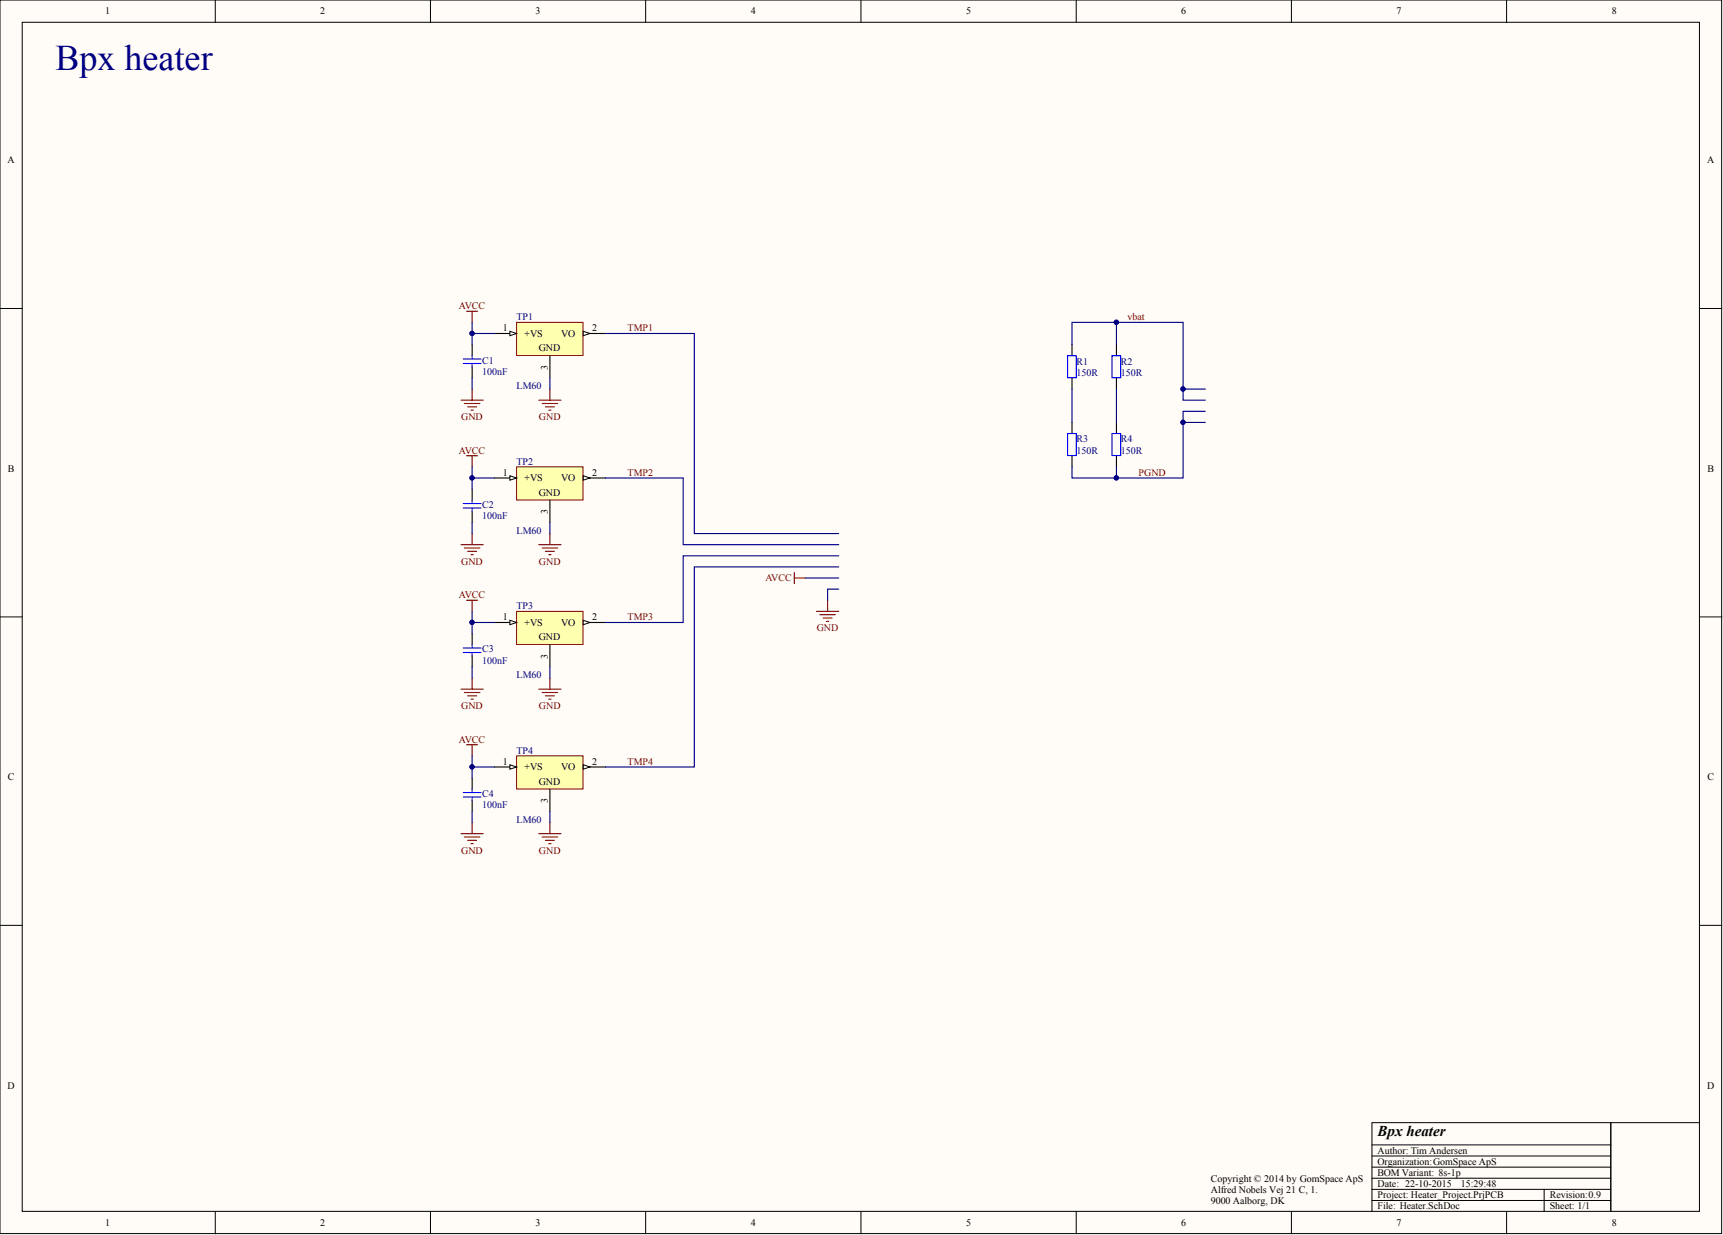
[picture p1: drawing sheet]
<svg xmlns="http://www.w3.org/2000/svg" width="393mm" height="282mm" viewBox="0 0 393 282" stroke-linecap="round" stroke-linejoin="round" font-family="sans-serif">
<g fill="#fffcf8" stroke="#000" stroke-width=".23">
<path d="M0 0h393v281.5h-393z"/>
<path d="M5.1 5.1h382.9v271.4h-382.9z"/>
</g>
<g fill="none" stroke="#000" stroke-width=".23">
<path d="M49.1 0v5.1M98.3 0v5.1M147.4 0v5.1M196.5 0v5.1M245.7 0v5.1M294.8 0v5.1M343.9 0v5.1M0 70.4h5.1M388 70.4h5.1M0 140.8h5.1M388 140.8h5.1M0 211.2h5.1"/>
<path d="M388 211.2h5.1M388 256.2h-20.3v20.3v-20.3h-54.5v20.3M49.1 276.5v5.1M98.3 276.5v5.1M147.4 276.5v5.1M196.5 276.5v5.1M245.7 276.5v5.1M294.8 276.5v5.1M313.2 266.4h54.5M313.2 274h54.5M313.2 271.5h54.5M313.2 263.8h54.5"/>
<path d="M313.2 268.9h54.5M313.2 261.3h54.5M343.9 276.5v5.1M352.5 271.5v5"/>
</g>
<path d="M244.7 78.7v2.5M244.7 86.3v2.5" fill="none" stroke="#000" stroke-width=".25"/>
<path d="M243.7 81.2h2v5h-2z" fill="none" stroke="#00f" stroke-width=".25"/>
<path d="M117.9 73.6h15.2v7.5h-15.2z" fill="#ffffb0" stroke="#800000" stroke-width=".23"/>
<path d="M133.1 76.1h5.1" fill="none" stroke="#000" stroke-width=".25"/>
<path d="M133.1 75.6l1.6 .5-1.6 .5z" fill="#fffcf8"/>
<path d="M133.1 75.6l1.6 .5-1.6 .5z" fill="none" stroke="#000" stroke-width=".23"/>
<path d="M112.9 76.1h5" fill="none" stroke="#000" stroke-width=".25"/>
<path d="M116.4 75.6l1.5 .5-1.5 .5z" fill="#fffcf8"/>
<path d="M116.4 75.6l1.5 .5-1.5 .5z" fill="none" stroke="#000" stroke-width=".23"/>
<path d="M107.8 78.7v2.5M107.8 83.7v2.6M125.5 81.2v5.1" fill="none" stroke="#000" stroke-width=".25"/>
<path d="M106.5 71h2.6M107.8 71v2.6M105.2 91.3h5.1M106 92.1h3.6M106.8 92.9h2M107.5 93.6h.5M107.8 88.8v2.5M123 91.3h5.1M123.8 92.1h3.5M124.5 92.9h2.1M125.3 93.6h.5M125.5 88.8v2.5" fill="none" stroke="#800000" stroke-width=".25"/>
<path d="M105.8 83h4M105.8 81.9h4M107.8 81.2v.7M107.8 83v.7" fill="none" stroke="#00f" stroke-width=".25"/>
<path d="M107.8 73.6v5.1M107.8 76.1h5.1M107.8 86.3v2.5M125.5 86.3v2.5" fill="none" stroke="#000080" stroke-width=".25"/>
<circle cx="107.8" cy="76.1" r=".48" fill="#000080" stroke="#000080" stroke-width=".23"/>
<path d="M117.9 106.6h15.2v7.5h-15.2z" fill="#ffffb0" stroke="#800000" stroke-width=".23"/>
<path d="M133.1 109.1h5.1" fill="none" stroke="#000" stroke-width=".25"/>
<path d="M133.1 108.6l1.6 .5-1.6 .5z" fill="#fffcf8"/>
<path d="M133.1 108.6l1.6 .5-1.6 .5z" fill="none" stroke="#000" stroke-width=".23"/>
<path d="M112.9 109.1h5" fill="none" stroke="#000" stroke-width=".25"/>
<path d="M116.4 108.6l1.5 .5-1.5 .5z" fill="#fffcf8"/>
<path d="M116.4 108.6l1.5 .5-1.5 .5z" fill="none" stroke="#000" stroke-width=".23"/>
<path d="M107.8 111.6v2.6M107.8 116.7v2.5M125.5 114.2v5" fill="none" stroke="#000" stroke-width=".25"/>
<path d="M106.5 104h2.6M107.8 104v2.6M105.2 124.3h5.1M106 125.1h3.6M106.8 125.8h2M107.5 126.6h.5M107.8 121.8v2.5M123 124.3h5.1M123.8 125.1h3.5M124.5 125.8h2.1M125.3 126.6h.5M125.5 121.8v2.5" fill="none" stroke="#800000" stroke-width=".25"/>
<path d="M105.8 115.9h4M105.8 114.9h4M107.8 114.2v.7M107.8 115.9v.8" fill="none" stroke="#00f" stroke-width=".25"/>
<path d="M107.8 106.6v5M107.8 119.2v2.6M107.8 109.1h5.1M125.5 119.2v2.6" fill="none" stroke="#000080" stroke-width=".25"/>
<circle cx="107.8" cy="109.1" r=".48" fill="#000080" stroke="#000080" stroke-width=".23"/>
<path d="M117.9 139.5h15.2v7.6h-15.2z" fill="#ffffb0" stroke="#800000" stroke-width=".23"/>
<path d="M133.1 142.1h5.1" fill="none" stroke="#000" stroke-width=".25"/>
<path d="M133.1 141.6l1.6 .5-1.6 .5z" fill="#fffcf8"/>
<path d="M133.1 141.6l1.6 .5-1.6 .5z" fill="none" stroke="#000" stroke-width=".23"/>
<path d="M112.9 142.1h5" fill="none" stroke="#000" stroke-width=".25"/>
<path d="M116.4 141.6l1.5 .5-1.5 .5z" fill="#fffcf8"/>
<path d="M116.4 141.6l1.5 .5-1.5 .5z" fill="none" stroke="#000" stroke-width=".23"/>
<path d="M107.8 144.6v2.5M107.8 149.7v2.5M125.5 147.1v5.1" fill="none" stroke="#000" stroke-width=".25"/>
<path d="M106.5 137h2.6M107.8 137v2.5M105.2 157.3h5.1M106 158.1h3.6M106.8 158.8h2M107.5 159.6h.5M107.8 154.8v2.5M123 157.3h5.1M123.8 158.1h3.5M124.5 158.8h2.1M125.3 159.6h.5M125.5 154.8v2.5" fill="none" stroke="#800000" stroke-width=".25"/>
<path d="M105.8 148.9h4M105.8 147.9h4M107.8 147.1v.8M107.8 148.9v.8" fill="none" stroke="#00f" stroke-width=".25"/>
<path d="M107.8 139.5v5.1M107.8 152.2v2.6M107.8 142.1h5.1M125.5 152.2v2.6" fill="none" stroke="#000080" stroke-width=".25"/>
<circle cx="107.8" cy="142" r=".48" fill="#000080" stroke="#000080" stroke-width=".23"/>
<path d="M117.9 172.5h15.2v7.6h-15.2z" fill="#ffffb0" stroke="#800000" stroke-width=".23"/>
<path d="M133.1 175.1h5.1" fill="none" stroke="#000" stroke-width=".25"/>
<path d="M133.1 174.5l1.6 .6-1.6 .5z" fill="#fffcf8"/>
<path d="M133.1 174.5l1.6 .6-1.6 .5z" fill="none" stroke="#000" stroke-width=".23"/>
<path d="M112.9 175.1h5" fill="none" stroke="#000" stroke-width=".25"/>
<path d="M116.4 174.5l1.5 .6-1.5 .5z" fill="#fffcf8"/>
<path d="M116.4 174.5l1.5 .6-1.5 .5z" fill="none" stroke="#000" stroke-width=".23"/>
<path d="M254.9 78.7v2.5M244.7 96.4v2.5M254.9 86.3v2.5M254.9 96.4v2.5M244.7 104v2.6M254.9 104v2.6M107.8 177.6v2.5M107.8 182.7v2.5M125.5 180.1v5.1" fill="none" stroke="#000" stroke-width=".25"/>
<g fill="none" stroke="#800000" stroke-width=".25">
<path d="M181.3 130.7v2.5M181.3 131.9h2.6M186.4 139.5h5.1M188.9 137v2.5M187.2 140.3h3.5M187.9 141.1h2.1M188.7 141.8h.5M106.5 170h2.6M107.8 170v2.5M105.2 190.3h5.1M106 191h3.6M106.8 191.8h2"/>
<path d="M107.5 192.6h.5M107.8 187.7v2.6M123 190.3h5.1M123.8 191h3.5M124.5 191.8h2.1M125.3 192.6h.5M125.5 187.7v2.6"/>
</g>
<path d="M243.7 98.9h2v5.1h-2zM253.9 81.2h1.9v5h-1.9zM253.9 98.9h1.9v5.1h-1.9zM105.8 181.9h4M105.8 180.9h4M107.8 180.1v.8M107.8 181.9v.8" fill="none" stroke="#00f" stroke-width=".25"/>
<g fill="none" stroke="#000080" stroke-width=".25">
<path d="M138.2 76.1h20.3v45.7h33M244.7 78.7v-5.1h10.2v5.1M254.9 73.6h15.2v15.2h5.1M244.7 88.8v7.6M254.9 88.8v7.6M270.1 88.8v2.5h5.1M275.2 96.4h-5.1v12.7h-15.2M275.2 93.9h-5.1v2.5M138.2 109.1h17.8v15.2h35.5M244.7 106.6v2.5h10.2v-2.5M183.9 131.9h7.6M191.5 126.9h-35.5v15.2h-17.8"/>
<path d="M191.5 129.4h-33v45.7h-20.3M191.5 134.5h-2.6v2.5M107.8 172.5v5.1M107.8 175.1h5.1M107.8 185.2v2.5M125.5 185.2v2.5"/>
</g>
<g fill="#000080" stroke="#000080" stroke-width=".23">
<circle cx="107.8" cy="175" r=".48"/>
<circle cx="254.9" cy="73.6" r=".48"/>
<circle cx="254.9" cy="109.1" r=".48"/>
<circle cx="270.1" cy="88.8" r=".48"/>
<circle cx="270.1" cy="96.4" r=".48"/>
</g>
<text font-size="8.2" fill="#000080" x="12.7" y="16">Bpx heater</text>
<text font-size="3.4" x="314.5" y="259.3">Bpx heater</text>
<g font-size="2.3">
<text x="24" y="3.3">1</text>
<text x="73.1" y="3.3">2</text>
<text x="122.3" y="3.3">3</text>
<text x="171.4" y="3.3">4</text>
<text x="220.6" y="3.3">5</text>
<text x="269.7" y="3.3">6</text>
<text x="318.8" y="3.3">7</text>
<text x="367.9" y="3.3">8</text>
<text x="1.7" y="37.3">A</text>
<text x="389.7" y="37.3">A</text>
<text x="114.8" y="75.6">1</text>
<text x="119.7" y="76.9">+VS</text>
<text x="128.1" y="76.9">VO</text>
<text x="135.2" y="75.6">2</text>
<text x="123" y="80.2">GND</text>
<text x="125" y="84.4" transform="rotate(-90 125 84.4)">3</text>
<text x="1.8" y="107.7">B</text>
<text x="389.8" y="107.7">B</text>
<text x="114.8" y="108.6">1</text>
<text x="119.7" y="109.9">+VS</text>
<text x="123" y="113.2">GND</text>
<text x="128.1" y="109.9">VO</text>
<text x="135.2" y="108.6">2</text>
<text x="125" y="117.3" transform="rotate(-90 125 117.3)">3</text>
<text x="114.8" y="141.6">1</text>
<text x="119.7" y="142.8">+VS</text>
<text x="128.1" y="142.8">VO</text>
<text x="135.2" y="141.6">2</text>
<text x="123" y="146.1">GND</text>
<text x="125" y="150.3" transform="rotate(-90 125 150.3)">3</text>
<text x="1.8" y="178.1">C</text>
<text x="114.8" y="174.5">1</text>
<text x="119.7" y="175.8">+VS</text>
<text x="123" y="179.1">GND</text>
<text x="128.1" y="175.8">VO</text>
<text x="135.2" y="174.5">2</text>
<text x="389.8" y="178.1">C</text>
<text x="125" y="183.3" transform="rotate(-90 125 183.3)">3</text>
<text x="1.7" y="248.5">D</text>
<text x="389.7" y="248.5">D</text>
<text x="314.5" y="263.3">Author: Tim Andersen</text>
<text x="276.4" y="269.7">Copyright © 2014 by GomSpace ApS</text>
<text x="314.5" y="265.9">Organization:GomSpace ApS</text>
<text x="314.5" y="268.4">BOM Variant: 8s-1p</text>
<text x="276.4" y="272.2">Alfred Nobels Vej 21 C, 1.</text>
<text x="276.4" y="274.7">9000 Aalborg, DK</text>
<text x="314.5" y="270.9">Date: 22-10-2015</text>
<text x="314.5" y="273.5">Project: Heater_Project.PrjPCB</text>
<text x="333.5" y="270.9">15:29:48</text>
<text x="353.8" y="273.5">Revision:0.9</text>
<text x="24" y="279.8">1</text>
<text x="73.1" y="279.8">2</text>
<text x="122.3" y="279.8">3</text>
<text x="171.4" y="279.8">4</text>
<text x="220.6" y="279.8">5</text>
<text x="269.7" y="279.8">6</text>
<text x="314.5" y="276">File: Heater.SchDoc</text>
<text x="318.8" y="279.8">7</text>
<text x="353.8" y="276">Sheet: 1/1</text>
<text x="367.9" y="279.8">8</text>
</g>
<g font-size="2.3" fill="#800000">
<text x="104.7" y="70.5">AVCC</text>
<text x="143.3" y="75.6">TMP1</text>
<text x="257.4" y="73.1">vbat</text>
<text x="105.3" y="95.9">GND</text>
<text x="123" y="95.9">GND</text>
<text x="104.7" y="103.5">AVCC</text>
<text x="143.3" y="108.6">TMP2</text>
<text x="259.9" y="108.6">PGND</text>
<text x="105.3" y="128.9">GND</text>
<text x="123" y="128.9">GND</text>
<text x="104.7" y="136.5">AVCC</text>
<text x="174.7" y="132.7">AVCC</text>
<text x="143.3" y="141.6">TMP3</text>
<text x="186.4" y="144.1">GND</text>
<text x="105.3" y="161.9">GND</text>
<text x="123" y="161.9">GND</text>
<text x="104.7" y="169.5">AVCC</text>
<text x="143.3" y="174.5">TMP4</text>
<text x="105.3" y="194.8">GND</text>
<text x="123" y="194.8">GND</text>
</g>
<g font-size="2.3" fill="#000080">
<text x="117.9" y="73.1">TP1</text>
<text x="110.1" y="83">C1</text>
<text x="245.7" y="83.2">R1</text>
<text x="255.9" y="83.2">R2</text>
<text x="110.1" y="85.5">100nF</text>
<text x="117.9" y="88.8">LM60</text>
<text x="245.7" y="85.8">150R</text>
<text x="255.9" y="85.8">150R</text>
<text x="245.7" y="101">R3</text>
<text x="255.9" y="101">R4</text>
<text x="117.9" y="106">TP2</text>
<text x="245.7" y="103.5">150R</text>
<text x="255.9" y="103.5">150R</text>
<text x="110.1" y="115.9">C2</text>
<text x="110.1" y="118.5">100nF</text>
<text x="117.9" y="121.8">LM60</text>
<text x="117.9" y="139">TP3</text>
<text x="110.1" y="148.9">C3</text>
<text x="110.1" y="151.5">100nF</text>
<text x="117.9" y="154.8">LM60</text>
<text x="117.9" y="172">TP4</text>
<text x="110.1" y="181.9">C4</text>
<text x="110.1" y="184.4">100nF</text>
<text x="117.9" y="187.7">LM60</text>
</g>
</svg>
